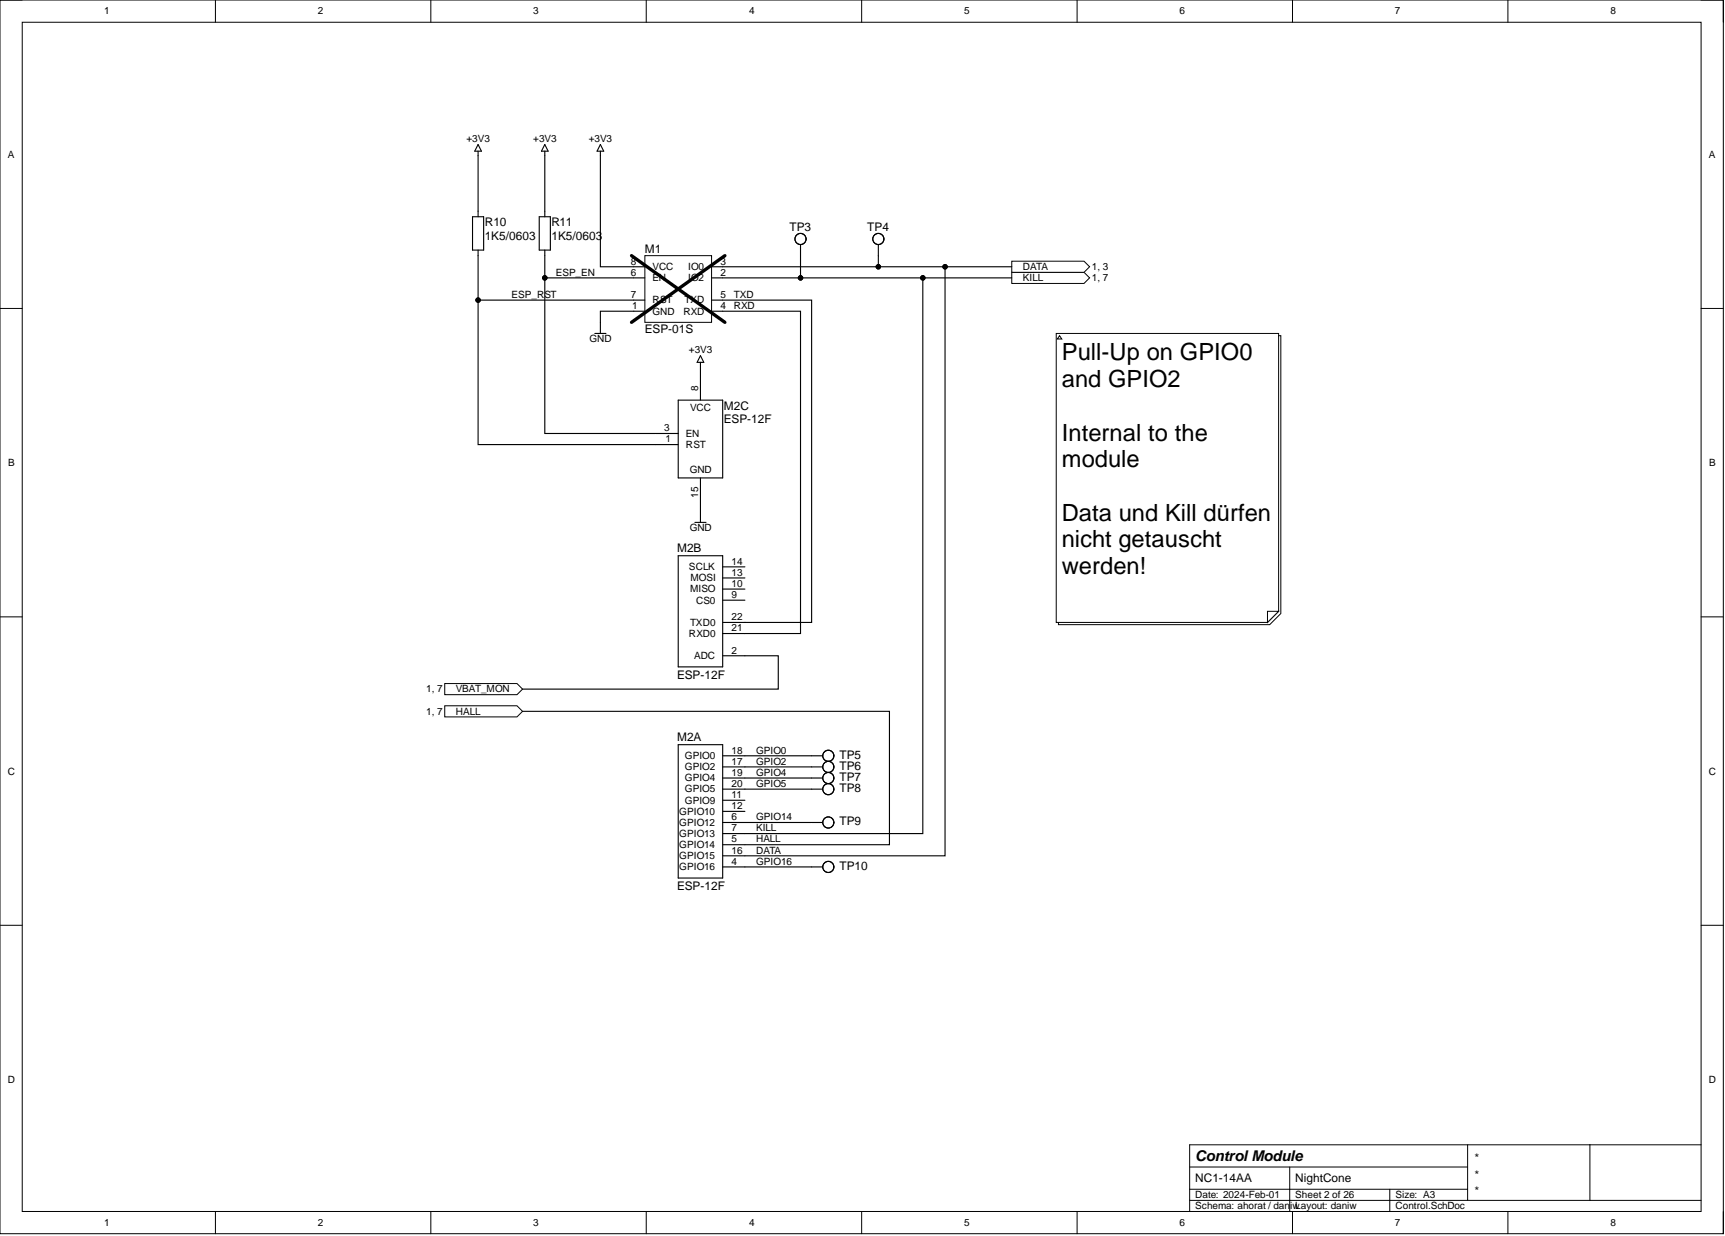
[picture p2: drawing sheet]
<svg xmlns="http://www.w3.org/2000/svg" width="393mm" height="282mm" viewBox="0 0 393 282" stroke-linecap="round" stroke-linejoin="round" font-family="sans-serif">
<g fill="none" stroke="#000" stroke-width=".23">
<path d="M0 0h393v281.3h-393zM0 0h5.1M5.1 5.1h382.8v271.2h-382.8zM49.1 0v5.1M98.2 0v5.1M147.4 0v5.1M196.5 0v5.1M245.6 0v5.1M294.7 0v5.1M343.8 0v5.1M387.9 0h5.1v5.1M0 70.3h5.1"/>
<path d="M387.9 70.3h5.1M0 140.7h5.1M387.9 140.7h5.1M0 211h5.1M387.9 211h5.1M49.1 276.3v5M98.2 276.3v5M147.4 276.3v5M196.5 276.3v5M245.6 276.3v5M271.3 266.1h63.4M271.3 273.7h116.6"/>
<path d="M271.3 271.2h63.4M294.1 266.1v10.2M294.7 276.3v5M316.9 271.2v5.1M334.7 261.1v12.6M343.8 276.3v5M362.5 261.1v12.6M387.9 261.1h-116.6v15.2M393 276.3v5"/>
</g>
<path d="M230.7 62.1h16.5l1.3 1.3-1.3 1.2h-16.5z" fill-rule="evenodd" fill="#fff"/>
<path d="M230.7 62.1h16.5l1.3 1.3-1.3 1.2h-16.5z" fill="none" stroke="#000" stroke-width=".23"/>
<path d="M230.7 59.6h16.5l1.3 1.2-1.3 1.3h-16.5z" fill-rule="evenodd" fill="#fff"/>
<path d="M230.7 59.6h16.5l1.3 1.2-1.3 1.3h-16.5z" fill="none" stroke="#000" stroke-width=".23"/>
<g fill="none" stroke="#000" stroke-width=".25">
<path d="M109 33l.8 1.5h-1.5zM109 34.5v1M124.2 33l.8 1.5h-1.5zM124.2 34.5v1M136.9 33l.8 1.5h-1.6zM136.9 34.5v1M107.7 49.4h2.6v7.6h-2.6zM109 48.2v1.2M109 57v1.3M123 49.4h2.5v7.6h-2.5zM124.2 48.2v1.2M124.2 57v1.3"/>
<path d="M135.6 76h2.6M136.9 73.5v2.5"/>
</g>
<path d="M147 58.3h15.3v15.2h-15.3z" fill-rule="evenodd" fill="#fff"/>
<path d="M147 58.3h15.3v15.2h-15.3z" fill="none" stroke="#000" stroke-width=".23"/>
<g fill="none" stroke="#000" stroke-width=".25">
<path d="M144.5 71h2.5M144.5 63.4h2.5M144.5 60.8h2.5M144.5 68.4h2.5M162.3 71h2.5M162.3 63.4h2.5M162.3 60.8h2.5M162.3 68.4h2.5M159.7 82.6v1M159.7 81.1l.8 1.5h-1.5zM158.5 119.1h2.5M159.7 116.6v2.5"/>
<path d="M154.7 169.8h10.1v30.4h-10.1zM164.8 174.9h5.1M164.8 172.4h5.1M164.8 177.4h5.1M164.8 180h5.1M164.8 197.7h5.1M164.8 192.6h5.1M164.8 187.6h5.1M164.8 190.1h5.1M164.8 182.5h5.1M164.8 185h5.1M164.8 195.2h5.1"/>
</g>
<path d="M144 58.3l21.3 15.2M165.3 58.3l-21.3 15.2" fill="none" stroke="#000" stroke-width=".76"/>
<path d="M101.4 155.9h16.5l1.3 1.3-1.3 1.2h-16.5z" fill-rule="evenodd" fill="#fff"/>
<path d="M101.4 155.9h16.5l1.3 1.3-1.3 1.2h-16.5z" fill="none" stroke="#000" stroke-width=".23"/>
<g fill="none" stroke="#000" stroke-width=".25">
<path d="M149.6 98.9h5.1M154.7 91.3h10.1v17.7h-10.1zM159.7 86.2v5.1M149.6 101.4h5.1M159.7 109v5.1M154.7 126.7h10.1v25.4h-10.1zM164.8 136.9h5.1M164.8 134.3h5.1M164.8 131.8h5.1M164.8 129.3h5.1M164.8 149.5h5.1M164.8 144.5h5.1"/>
<path d="M164.8 141.9h5.1"/>
</g>
<path d="M101.4 161h16.5l1.3 1.2-1.3 1.3h-16.5z" fill-rule="evenodd" fill="#fff"/>
<g fill="none" stroke="#000" stroke-width=".23">
<path d="M101.4 161h16.5l1.3 1.2-1.3 1.3h-16.5z"/>
<circle cx="109" cy="68.4" r=".51"/>
<circle cx="124.2" cy="63.4" r=".51"/>
<circle cx="182.5" cy="63.4" r=".51"/>
<circle cx="200.3" cy="60.8" r=".51"/>
<circle cx="210.4" cy="63.4" r=".51"/>
<circle cx="215.5" cy="60.8" r=".51"/>
</g>
<g fill="none" stroke="#000" stroke-width=".25">
<path d="M109 35.5v12.7M124.2 35.5v12.7M136.9 35.5v25.3h7.6M109 58.3v10.1h35.5M124.2 58.3v5.1h20.3M182.5 55.8v7.6M200.3 55.8v5M109 68.4v33h40.6M124.2 63.4v35.5h25.4M144.5 71h-7.6v2.5M164.8 71h17.7v73.5h-12.6M164.8 68.4h20.3v73.5h-15.2"/>
<path d="M164.8 60.8h65.9M164.8 63.4h65.9M210.4 63.4v126.7h-40.5M215.5 60.8v134.4h-45.6M159.7 83.6v2.6M159.7 114.1v2.5M169.9 149.5h7.6v7.7h-58.3M119.2 162.2h83.6v30.4h-32.9M169.9 172.4h17.7M169.9 174.9h17.7M169.9 177.4h17.7M169.9 180h17.7"/>
<path d="M169.9 187.6h17.7M169.9 197.7h17.7"/>
<circle cx="182.5" cy="54.5" r="1.27"/>
<circle cx="200.3" cy="54.5" r="1.27"/>
<circle cx="188.9" cy="177.4" r="1.27"/>
<circle cx="188.9" cy="172.4" r="1.27"/>
<circle cx="188.9" cy="180" r="1.27"/>
<circle cx="188.9" cy="174.9" r="1.27"/>
<circle cx="188.9" cy="187.6" r="1.27"/>
<circle cx="188.9" cy="197.7" r="1.27"/>
</g>
<g fill="#000">
<circle cx="109" cy="68.4" r=".51"/>
<circle cx="124.2" cy="63.4" r=".51"/>
<circle cx="182.5" cy="63.4" r=".51"/>
<circle cx="200.3" cy="60.8" r=".51"/>
<circle cx="210.4" cy="63.4" r=".51"/>
<circle cx="215.5" cy="60.8" r=".51"/>
</g>
<path d="M241.4 76.6h50.7v63.3l-2.6 2.6h-48.1z" fill-rule="evenodd" fill="#fff"/>
<path d="M241.4 76.6h50.7v63.3l-2.6 2.6h-48.1z" fill="none" stroke="#000" stroke-width=".23"/>
<path d="M240.9 76h50.7v63.4l-2.6 2.5h-48.1z" fill-rule="evenodd" fill="#fff"/>
<path d="M240.9 76h50.7v63.4l-2.6 2.5h-48.1z" fill="none" stroke="#000" stroke-width=".23"/>
<path d="M289 139.4h2.6l-2.6 2.5z" fill="#fff"/>
<path d="M289 139.4h2.6l-2.6 2.5z" fill="none" stroke="#000" stroke-width=".23"/>
<path d="M241.6 76.6l.5 .7h-1z" fill="#fff"/>
<path d="M241.6 76.6l.5 .7h-1z" fill="none" stroke="#000" stroke-width=".23"/>
<g font-size="5.4">
<text x="242.1" y="82.2">Pull-Up on GPIO0</text>
<text x="242.1" y="88.3">and GPIO2</text>
<text x="242.1" y="100.5">Internal to the</text>
<text x="242.1" y="106.5">module</text>
<text x="242.1" y="118.7">Data und Kill dürfen</text>
<text x="242.1" y="124.8">nicht getauscht</text>
<text x="242.1" y="130.9">werden!</text>
</g>
<text font-size="3.4" x="272.5" y="264.9">Control Module</text>
<g font-size="2.7">
<text x="110.5" y="51.6">R10</text>
<text x="125.7" y="51.6">R11</text>
<text x="180" y="52.6">TP3</text>
<text x="197.8" y="52.6">TP4</text>
<text x="110.5" y="54.7">1K5/0603</text>
<text x="125.7" y="54.7">1K5/0603</text>
<text x="147" y="57.7">M1</text>
<text x="147" y="76">ESP-01S</text>
<text x="165" y="93.4">M2C</text>
<text x="165" y="96.5">ESP-12F</text>
<text x="154.4" y="125.9">M2B</text>
<text x="154.4" y="154.8">ESP-12F</text>
<text x="154.4" y="169">M2A</text>
<text x="191.4" y="173">TP5</text>
<text x="191.4" y="175.6">TP6</text>
<text x="191.4" y="178.1">TP7</text>
<text x="191.4" y="180.6">TP8</text>
<text x="191.4" y="188.2">TP9</text>
<text x="154.4" y="202.9">ESP-12F</text>
<text x="191.4" y="198.4">TP10</text>
<text x="272.5" y="269.6">NC1-14AA</text>
<text x="295.4" y="269.6">NightCone</text>
<text x="335.9" y="265">*</text>
<text x="335.9" y="268.8">*</text>
<text x="335.9" y="272.6">*</text>
</g>
<g font-size="2.3">
<text x="23.7" y="3.3">1</text>
<text x="72.5" y="3.3">2</text>
<text x="121.6" y="3.3">3</text>
<text x="170.8" y="3.3">4</text>
<text x="219.9" y="3.3">5</text>
<text x="269" y="3.3">6</text>
<text x="318.1" y="3.3">7</text>
<text x="367.3" y="3.3">8</text>
<text x="1.8" y="36">A</text>
<text x="106.4" y="32.4">+3V3</text>
<text x="121.6" y="32.4">+3V3</text>
<text x="134.3" y="32.4">+3V3</text>
<text x="389.7" y="36">A</text>
<text x="126.8" y="62.9">ESP_EN</text>
<text x="143.8" y="62.9">6</text>
<text x="143.8" y="60.3">8</text>
<text x="148.8" y="64.1">EN</text>
<text x="148.8" y="61.6">VCC</text>
<text x="156.9" y="64.1">IO2</text>
<text x="156.9" y="61.6">IO0</text>
<text x="164.3" y="62.9">2</text>
<text x="164.3" y="60.3">3</text>
<text x="233.2" y="64.1">KILL</text>
<text x="233.2" y="61.6">DATA</text>
<text x="249" y="64.1">1, 7</text>
<text x="249" y="61.6">1, 3</text>
<text x="116.6" y="67.9">ESP_RST</text>
<text x="143.8" y="67.9">7</text>
<text x="144.2" y="70.5">1</text>
<text x="148.8" y="71.7">GND</text>
<text x="148.8" y="69.2">RST</text>
<text x="155.8" y="71.7">RXD</text>
<text x="156.1" y="69.2">TXD</text>
<text x="164.3" y="70.5">4</text>
<text x="164.3" y="67.9">5</text>
<text x="167.3" y="67.9">TXD</text>
<text x="167.3" y="70.5">RXD</text>
<text x="134.5" y="78.1">GND</text>
<text x="157.1" y="80.6">+3V3</text>
<text x="159.2" y="89.2" transform="rotate(-90 159.2 89.2)">8</text>
<text x="157.4" y="93.8">VCC</text>
<text x="151.4" y="98.3">3</text>
<text x="151.8" y="100.9">1</text>
<text x="156.4" y="99.6">EN</text>
<text x="1.9" y="106.3">B</text>
<text x="156.4" y="102.2">RST</text>
<text x="157.3" y="108">GND</text>
<text x="389.8" y="106.3">B</text>
<text x="159.2" y="113.5" transform="rotate(-90 159.2 113.5)">15</text>
<text x="157.3" y="121.2">GND</text>
<text x="157.1" y="130">SCLK</text>
<text x="166.8" y="131.3">13</text>
<text x="166.8" y="128.8">14</text>
<text x="157.4" y="135.1">MISO</text>
<text x="157.4" y="132.6">MOSI</text>
<text x="158.7" y="137.6">CS0</text>
<text x="166.8" y="136.4">9</text>
<text x="166.8" y="133.8">10</text>
<text x="157.4" y="142.7">TXD0</text>
<text x="166.8" y="144">21</text>
<text x="166.8" y="141.4">22</text>
<text x="157.1" y="145.2">RXD0</text>
<text x="166.8" y="149">2</text>
<text x="158.3" y="150.3">ADC</text>
<text x="97.2" y="157.9">1, 7</text>
<text x="103.9" y="157.9">VBAT_MON</text>
<text x="97.2" y="163">1, 7</text>
<text x="103.9" y="163">HALL</text>
<text x="156.2" y="173.1">GPIO0</text>
<text x="166.8" y="171.9">18</text>
<text x="172.4" y="171.9">GPIO0</text>
<text x="1.8" y="176.7">C</text>
<text x="156.2" y="175.7">GPIO2</text>
<text x="156.2" y="178.2">GPIO4</text>
<text x="166.8" y="174.4">17</text>
<text x="166.8" y="176.9">19</text>
<text x="166.8" y="179.5">20</text>
<text x="172.4" y="174.4">GPIO2</text>
<text x="172.4" y="176.9">GPIO4</text>
<text x="172.4" y="179.5">GPIO5</text>
<text x="389.7" y="176.7">C</text>
<text x="154.9" y="185.8">GPIO10</text>
<text x="156.2" y="183.3">GPIO9</text>
<text x="156.2" y="180.7">GPIO5</text>
<text x="166.8" y="182">11</text>
<text x="166.8" y="184.5">12</text>
<text x="154.9" y="188.3">GPIO12</text>
<text x="154.9" y="190.9">GPIO13</text>
<text x="166.8" y="187.1">6</text>
<text x="166.8" y="189.6">7</text>
<text x="172.4" y="187.1">GPIO14</text>
<text x="172.4" y="189.6">KILL</text>
<text x="154.9" y="193.4">GPIO14</text>
<text x="154.9" y="195.9">GPIO15</text>
<text x="166.8" y="197.2">4</text>
<text x="166.8" y="192.1">5</text>
<text x="166.8" y="194.7">16</text>
<text x="172.4" y="197.2">GPIO16</text>
<text x="172.4" y="192.1">HALL</text>
<text x="172.4" y="194.7">DATA</text>
<text x="154.9" y="198.5">GPIO16</text>
<text x="1.8" y="247">D</text>
<text x="389.7" y="247">D</text>
<text x="272.5" y="273.2">Date: 2024-Feb-01</text>
<text x="272.5" y="275.8">Schema: ahorat / daniwLayout: daniw</text>
<text x="295.4" y="273.2">Sheet 2 of 26</text>
<text x="318.2" y="275.8">Control.SchDoc</text>
<text x="318.2" y="273.2">Size: A3</text>
<text x="23.7" y="279.6">1</text>
<text x="72.5" y="279.6">2</text>
<text x="121.6" y="279.6">3</text>
<text x="170.8" y="279.6">4</text>
<text x="219.9" y="279.6">5</text>
<text x="269" y="279.6">6</text>
<text x="318.1" y="279.6">7</text>
<text x="367.3" y="279.6">8</text>
</g>
</svg>
